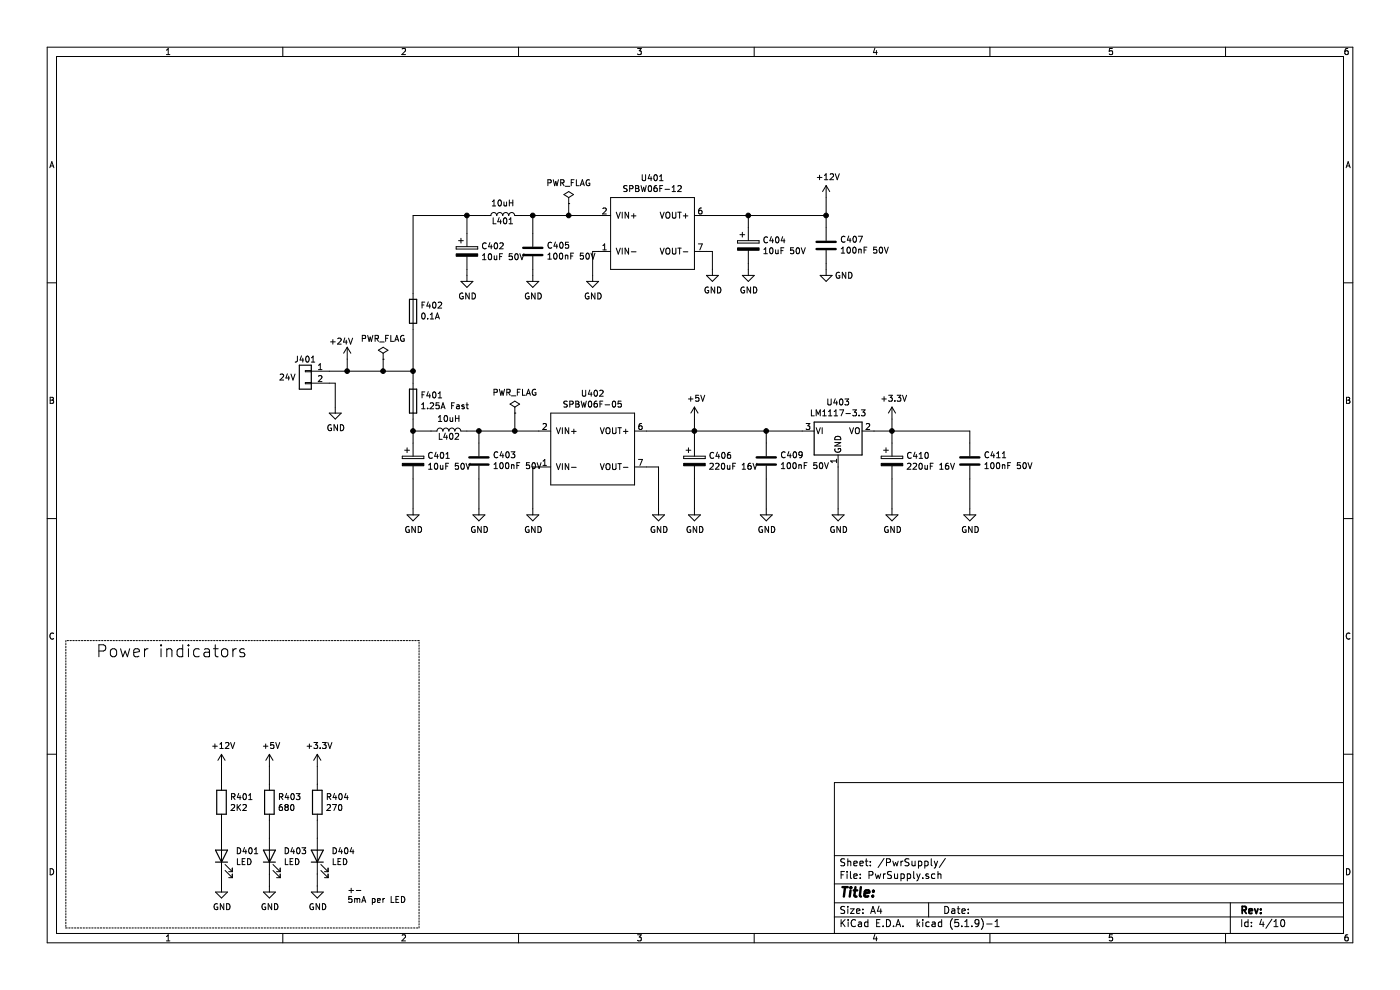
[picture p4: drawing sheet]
EESchema Schematic File Version 4
EELAYER 30 0
EELAYER END
$Descr A4 11693 8268
encoding utf-8
Sheet 4 10
Title ""
Date ""
Rev ""
Comp ""
Comment1 ""
Comment2 ""
Comment3 ""
Comment4 ""
$EndDescr
$Comp
L SIOMv01-rescue:Conn_01x02-Connector_Generic J401
U 1 1
P 2550 3100
F 0 "J401" H 2550 3200 50  0000 C CNN
F 1 "24V" H 2700 3050 50  0000 C CNN
F 2 "Connector_Phoenix_MC:PhoenixContact_MCV_1,5_2-G-3.81_1x02_P3.81mm_Vertical" H 2550 3100 50  0001 C CNN
F 3 "~" H 2550 3100 50  0001 C CNN
	1    2550 3100
	-1   0    0    -1  
$EndComp
Wire Wire Line
	2750 3200 2800 3200
Wire Wire Line
	2800 3200 2800 3400
$Comp
L SIOMv01-rescue:GND-power #PWR0409
U 1 1
P 2800 3400
F 0 "#PWR0409" H 2800 3150 50  0001 C CNN
F 1 "GND" H 2805 3227 50  0000 C CNN
F 2 "" H 2800 3400 50  0001 C CNN
F 3 "" H 2800 3400 50  0001 C CNN
	1    2800 3400
	1    0    0    -1  
$EndComp
$Comp
L SIOMv01-rescue:+24V-power #PWR0410
U 1 1
P 2900 3000
F 0 "#PWR0410" H 2900 2850 50  0001 C CNN
F 1 "+24V" H 2850 3150 50  0000 C CNN
F 2 "" H 2900 3000 50  0001 C CNN
F 3 "" H 2900 3000 50  0001 C CNN
	1    2900 3000
	1    0    0    -1  
$EndComp
Wire Wire Line
	2900 3000 2900 3100
Connection ~ 2900 3100
$Comp
L SPBW06:SPBW06F-05 U402
U 1 1
P 4950 3750
F 0 "U402" H 4950 4215 50  0000 C CNN
F 1 "SPBW06F-05" H 4950 4124 50  0000 C CNN
F 2 "FTSH:SPAN02" H 5000 3750 50  0001 C CNN
F 3 "" H 5000 3750 50  0001 C CNN
	1    4950 3750
	1    0    0    -1  
$EndComp
$Comp
L SIOMv01-rescue:GND-power #PWR0414
U 1 1
P 4450 4250
F 0 "#PWR0414" H 4450 4000 50  0001 C CNN
F 1 "GND" H 4455 4077 50  0000 C CNN
F 2 "" H 4450 4250 50  0001 C CNN
F 3 "" H 4450 4250 50  0001 C CNN
	1    4450 4250
	1    0    0    -1  
$EndComp
$Comp
L Device:L L402
U 1 1
P 3750 3600
F 0 "L402" V 3700 3600 50  0000 C CNN
F 1 "10uH" V 3849 3600 50  0000 C CNN
F 2 "Inductor_SMD:L_Coilcraft_LPS5030" H 3750 3600 50  0001 C CNN
F 3 "~" H 3750 3600 50  0001 C CNN
F 4 "LPS5030-103MRC" V 3750 3600 50  0001 C CNN "PartNr"
	1    3750 3600
	0    -1   -1   0   
$EndComp
$Comp
L Device:CP C401
U 1 1
P 3450 3850
F 0 "C401" H 3568 3896 50  0000 L CNN
F 1 "10uF 50V" H 3568 3805 50  0000 L CNN
F 2 "Capacitor_SMD:CP_Elec_5x5.3" H 3488 3700 50  0001 C CNN
F 3 "~" H 3450 3850 50  0001 C CNN
	1    3450 3850
	1    0    0    -1  
$EndComp
Wire Wire Line
	3450 3700 3450 3600
$Comp
L SIOMv01-rescue:GND-power #PWR0411
U 1 1
P 3450 4250
F 0 "#PWR0411" H 3450 4000 50  0001 C CNN
F 1 "GND" H 3455 4077 50  0000 C CNN
F 2 "" H 3450 4250 50  0001 C CNN
F 3 "" H 3450 4250 50  0001 C CNN
	1    3450 4250
	1    0    0    -1  
$EndComp
Wire Wire Line
	3450 4250 3450 4000
$Comp
L Device:Fuse F401
U 1 1
P 3450 3350
F 0 "F401" H 3390 3304 50  0000 R CNN
F 1 "1.25A Fast" H 3390 3395 50  0000 R CNN
F 2 "Fuse:Fuse_2920_7451Metric" V 3380 3350 50  0001 C CNN
F 3 "~" H 3450 3350 50  0001 C CNN
	1    3450 3350
	-1   0    0    1   
$EndComp
Connection ~ 3450 3600
$Comp
L SIOMv01-rescue:GND-power #PWR0416
U 1 1
P 5500 4250
F 0 "#PWR0416" H 5500 4000 50  0001 C CNN
F 1 "GND" H 5505 4077 50  0000 C CNN
F 2 "" H 5500 4250 50  0001 C CNN
F 3 "" H 5500 4250 50  0001 C CNN
	1    5500 4250
	1    0    0    -1  
$EndComp
Wire Wire Line
	5500 4250 5500 3900
Wire Wire Line
	5500 3900 5400 3900
$Comp
L Device:CP C406
U 1 1
P 5800 3850
F 0 "C406" H 5918 3896 50  0000 L CNN
F 1 "220uF 16V" H 5918 3805 50  0000 L CNN
F 2 "Capacitor_SMD:CP_Elec_6.3x5.8" H 5838 3700 50  0001 C CNN
F 3 "~" H 5800 3850 50  0001 C CNN
	1    5800 3850
	1    0    0    -1  
$EndComp
$Comp
L SIOMv01-rescue:GND-power #PWR0420
U 1 1
P 5800 4250
F 0 "#PWR0420" H 5800 4000 50  0001 C CNN
F 1 "GND" H 5805 4077 50  0000 C CNN
F 2 "" H 5800 4250 50  0001 C CNN
F 3 "" H 5800 4250 50  0001 C CNN
	1    5800 4250
	1    0    0    -1  
$EndComp
Wire Wire Line
	5800 3600 5800 3700
Wire Wire Line
	5800 4000 5800 4250
$Comp
L SIOMv01-rescue:+5V-power #PWR0419
U 1 1
P 5800 3500
F 0 "#PWR0419" H 5800 3350 50  0001 C CNN
F 1 "+5V" H 5815 3673 50  0000 C CNN
F 2 "" H 5800 3500 50  0001 C CNN
F 3 "" H 5800 3500 50  0001 C CNN
	1    5800 3500
	1    0    0    -1  
$EndComp
Wire Wire Line
	5800 3500 5800 3600
Connection ~ 5800 3600
$Comp
L Regulator_Linear:LM1117-3.3 U403
U 1 1
P 7000 3600
F 0 "U403" H 7000 3842 50  0000 C CNN
F 1 "LM1117-3.3" H 7000 3751 50  0000 C CNN
F 2 "Package_TO_SOT_SMD:SOT-223-3_TabPin2" H 7000 3600 50  0001 C CNN
F 3 "http://www.ti.com/lit/ds/symlink/lm1117.pdf" H 7000 3600 50  0001 C CNN
	1    7000 3600
	1    0    0    -1  
$EndComp
$Comp
L SIOMv01-rescue:GND-power #PWR0423
U 1 1
P 7000 4250
F 0 "#PWR0423" H 7000 4000 50  0001 C CNN
F 1 "GND" H 7005 4077 50  0000 C CNN
F 2 "" H 7000 4250 50  0001 C CNN
F 3 "" H 7000 4250 50  0001 C CNN
	1    7000 4250
	1    0    0    -1  
$EndComp
Wire Wire Line
	7000 4250 7000 3900
Wire Wire Line
	4450 4250 4450 3900
Wire Wire Line
	4450 3900 4500 3900
$Comp
L Device:C C403
U 1 1
P 4000 3850
F 0 "C403" H 3885 3804 50  0000 R CNN
F 1 "100nF 50V" H 3885 3895 50  0000 R CNN
F 2 "Capacitor_SMD:C_0603_1608Metric" H 4038 3700 50  0001 C CNN
F 3 "~" H 4000 3850 50  0001 C CNN
	1    4000 3850
	-1   0    0    1   
$EndComp
Wire Wire Line
	3450 3600 3600 3600
Wire Wire Line
	3900 3600 4000 3600
Wire Wire Line
	4000 3700 4000 3600
$Comp
L SIOMv01-rescue:GND-power #PWR0413
U 1 1
P 4000 4250
F 0 "#PWR0413" H 4000 4000 50  0001 C CNN
F 1 "GND" H 4005 4077 50  0000 C CNN
F 2 "" H 4000 4250 50  0001 C CNN
F 3 "" H 4000 4250 50  0001 C CNN
	1    4000 4250
	1    0    0    -1  
$EndComp
Wire Wire Line
	4000 4250 4000 4000
Wire Wire Line
	3450 3500 3450 3600
$Comp
L Device:C C409
U 1 1
P 6400 3850
F 0 "C409" H 6285 3804 50  0000 R CNN
F 1 "100nF 50V" H 6285 3895 50  0000 R CNN
F 2 "Capacitor_SMD:C_0603_1608Metric" H 6438 3700 50  0001 C CNN
F 3 "~" H 6400 3850 50  0001 C CNN
	1    6400 3850
	-1   0    0    1   
$EndComp
Wire Wire Line
	6400 3700 6400 3600
Wire Wire Line
	6400 3600 5800 3600
Wire Wire Line
	6400 3600 6700 3600
Connection ~ 6400 3600
$Comp
L SIOMv01-rescue:GND-power #PWR0421
U 1 1
P 6400 4250
F 0 "#PWR0421" H 6400 4000 50  0001 C CNN
F 1 "GND" H 6405 4077 50  0000 C CNN
F 2 "" H 6400 4250 50  0001 C CNN
F 3 "" H 6400 4250 50  0001 C CNN
	1    6400 4250
	1    0    0    -1  
$EndComp
Wire Wire Line
	6400 4250 6400 4000
$Comp
L Device:CP C410
U 1 1
P 7450 3850
F 0 "C410" H 7568 3896 50  0000 L CNN
F 1 "220uF 16V" H 7568 3805 50  0000 L CNN
F 2 "Capacitor_SMD:CP_Elec_6.3x5.8" H 7488 3700 50  0001 C CNN
F 3 "~" H 7450 3850 50  0001 C CNN
	1    7450 3850
	1    0    0    -1  
$EndComp
Wire Wire Line
	7450 3700 7450 3600
Wire Wire Line
	7450 3600 7300 3600
$Comp
L SIOMv01-rescue:GND-power #PWR0425
U 1 1
P 7450 4250
F 0 "#PWR0425" H 7450 4000 50  0001 C CNN
F 1 "GND" H 7455 4077 50  0000 C CNN
F 2 "" H 7450 4250 50  0001 C CNN
F 3 "" H 7450 4250 50  0001 C CNN
	1    7450 4250
	1    0    0    -1  
$EndComp
Wire Wire Line
	7450 4250 7450 4000
$Comp
L SIOMv01-rescue:+3.3V-power #PWR0424
U 1 1
P 7450 3500
F 0 "#PWR0424" H 7450 3350 50  0001 C CNN
F 1 "+3.3V" H 7465 3673 50  0000 C CNN
F 2 "" H 7450 3500 50  0001 C CNN
F 3 "" H 7450 3500 50  0001 C CNN
	1    7450 3500
	1    0    0    -1  
$EndComp
Wire Wire Line
	7450 3500 7450 3600
Connection ~ 7450 3600
$Comp
L Device:C C411
U 1 1
P 8100 3850
F 0 "C411" H 7985 3804 50  0000 R CNN
F 1 "100nF 50V" H 7985 3895 50  0000 R CNN
F 2 "Capacitor_SMD:C_0603_1608Metric" H 8138 3700 50  0001 C CNN
F 3 "~" H 8100 3850 50  0001 C CNN
	1    8100 3850
	-1   0    0    1   
$EndComp
Wire Wire Line
	8100 3700 8100 3600
Wire Wire Line
	8100 3600 7450 3600
$Comp
L SIOMv01-rescue:GND-power #PWR0426
U 1 1
P 8100 4250
F 0 "#PWR0426" H 8100 4000 50  0001 C CNN
F 1 "GND" H 8105 4077 50  0000 C CNN
F 2 "" H 8100 4250 50  0001 C CNN
F 3 "" H 8100 4250 50  0001 C CNN
	1    8100 4250
	1    0    0    -1  
$EndComp
Wire Wire Line
	8100 4250 8100 4000
Wire Wire Line
	2750 3100 2900 3100
$Comp
L SIOMv01-rescue:GND-power #PWR0415
U 1 1
P 4950 2300
F 0 "#PWR0415" H 4950 2050 50  0001 C CNN
F 1 "GND" H 4955 2127 50  0000 C CNN
F 2 "" H 4950 2300 50  0001 C CNN
F 3 "" H 4950 2300 50  0001 C CNN
	1    4950 2300
	1    0    0    -1  
$EndComp
Wire Wire Line
	5000 1800 4750 1800
Wire Wire Line
	2900 3100 3200 3100
Wire Wire Line
	3450 3100 3450 3200
$Comp
L Device:CP C402
U 1 1
P 3900 2100
F 0 "C402" H 4018 2146 50  0000 L CNN
F 1 "10uF 50V" H 4018 2055 50  0000 L CNN
F 2 "Capacitor_SMD:CP_Elec_5x5.3" H 3938 1950 50  0001 C CNN
F 3 "~" H 3900 2100 50  0001 C CNN
	1    3900 2100
	1    0    0    -1  
$EndComp
$Comp
L SIOMv01-rescue:GND-power #PWR0412
U 1 1
P 3900 2300
F 0 "#PWR0412" H 3900 2050 50  0001 C CNN
F 1 "GND" H 3905 2127 50  0000 C CNN
F 2 "" H 3900 2300 50  0001 C CNN
F 3 "" H 3900 2300 50  0001 C CNN
	1    3900 2300
	1    0    0    -1  
$EndComp
Wire Wire Line
	3900 2250 3900 2300
$Comp
L SIOMv01-rescue:+12V-power #PWR0417
U 1 1
P 6900 1650
F 0 "#PWR0417" H 6900 1500 50  0001 C CNN
F 1 "+12V" H 6915 1823 50  0000 C CNN
F 2 "" H 6900 1650 50  0001 C CNN
F 3 "" H 6900 1650 50  0001 C CNN
	1    6900 1650
	1    0    0    -1  
$EndComp
$Comp
L Device:L L401
U 1 1
P 4200 1800
F 0 "L401" V 4150 1800 50  0000 C CNN
F 1 "10uH" V 4299 1800 50  0000 C CNN
F 2 "Inductor_SMD:L_Coilcraft_LPS5030" H 4200 1800 50  0001 C CNN
F 3 "~" H 4200 1800 50  0001 C CNN
F 4 "LPS5030-103MRC" V 4200 1800 50  0001 C CNN "PartNr"
	1    4200 1800
	0    -1   -1   0   
$EndComp
Wire Wire Line
	4050 1800 3900 1800
Wire Wire Line
	3450 1800 3450 2450
Connection ~ 3450 3100
$Comp
L Device:C C407
U 1 1
P 6900 2050
F 0 "C407" H 6785 2004 50  0000 R CNN
F 1 "100nF 50V" H 6785 2095 50  0000 R CNN
F 2 "Capacitor_SMD:C_0603_1608Metric" H 6938 1900 50  0001 C CNN
F 3 "~" H 6900 2050 50  0001 C CNN
	1    6900 2050
	-1   0    0    1   
$EndComp
$Comp
L SIOMv01-rescue:GND-power #PWR0422
U 1 1
P 6900 2250
F 0 "#PWR0422" H 6900 2000 50  0001 C CNN
F 1 "GND" H 7050 2200 50  0000 C CNN
F 2 "" H 6900 2250 50  0001 C CNN
F 3 "" H 6900 2250 50  0001 C CNN
	1    6900 2250
	1    0    0    -1  
$EndComp
Wire Wire Line
	5400 3600 5800 3600
Wire Notes Line
	550  5350 550  7750
Wire Notes Line
	550  7750 3500 7750
Wire Notes Line
	3500 7750 3500 5350
Wire Notes Line
	3500 5350 550  5350
$Comp
L SIOMv01-rescue:+12V-power #PWR0401
U 1 1
P 1850 6400
F 0 "#PWR0401" H 1850 6250 50  0001 C CNN
F 1 "+12V" H 1865 6573 50  0000 C CNN
F 2 "" H 1850 6400 50  0001 C CNN
F 3 "" H 1850 6400 50  0001 C CNN
	1    1850 6400
	1    0    0    -1  
$EndComp
$Comp
L SIOMv01-rescue:+5V-power #PWR0405
U 1 1
P 2250 6400
F 0 "#PWR0405" H 2250 6250 50  0001 C CNN
F 1 "+5V" H 2265 6573 50  0000 C CNN
F 2 "" H 2250 6400 50  0001 C CNN
F 3 "" H 2250 6400 50  0001 C CNN
	1    2250 6400
	1    0    0    -1  
$EndComp
$Comp
L SIOMv01-rescue:+3.3V-power #PWR0407
U 1 1
P 2650 6400
F 0 "#PWR0407" H 2650 6250 50  0001 C CNN
F 1 "+3.3V" H 2665 6573 50  0000 C CNN
F 2 "" H 2650 6400 50  0001 C CNN
F 3 "" H 2650 6400 50  0001 C CNN
	1    2650 6400
	1    0    0    -1  
$EndComp
$Comp
L Device:R R401
U 1 1
P 1850 6700
F 0 "R401" H 1920 6746 50  0000 L CNN
F 1 "2K2" H 1920 6655 50  0000 L CNN
F 2 "Resistor_SMD:R_0603_1608Metric" V 1780 6700 50  0001 C CNN
F 3 "~" H 1850 6700 50  0001 C CNN
	1    1850 6700
	1    0    0    -1  
$EndComp
$Comp
L Device:R R404
U 1 1
P 2650 6700
F 0 "R404" H 2720 6746 50  0000 L CNN
F 1 "270" H 2720 6655 50  0000 L CNN
F 2 "Resistor_SMD:R_0603_1608Metric" V 2580 6700 50  0001 C CNN
F 3 "~" H 2650 6700 50  0001 C CNN
	1    2650 6700
	1    0    0    -1  
$EndComp
Wire Wire Line
	1850 6550 1850 6400
Wire Wire Line
	2250 6550 2250 6400
Wire Wire Line
	2650 6550 2650 6400
$Comp
L SIOMv01-rescue:GND-power #PWR0402
U 1 1
P 1850 7400
F 0 "#PWR0402" H 1850 7150 50  0001 C CNN
F 1 "GND" H 1855 7227 50  0000 C CNN
F 2 "" H 1850 7400 50  0001 C CNN
F 3 "" H 1850 7400 50  0001 C CNN
	1    1850 7400
	1    0    0    -1  
$EndComp
$Comp
L SIOMv01-rescue:GND-power #PWR0406
U 1 1
P 2250 7400
F 0 "#PWR0406" H 2250 7150 50  0001 C CNN
F 1 "GND" H 2255 7227 50  0000 C CNN
F 2 "" H 2250 7400 50  0001 C CNN
F 3 "" H 2250 7400 50  0001 C CNN
	1    2250 7400
	1    0    0    -1  
$EndComp
$Comp
L SIOMv01-rescue:GND-power #PWR0408
U 1 1
P 2650 7400
F 0 "#PWR0408" H 2650 7150 50  0001 C CNN
F 1 "GND" H 2655 7227 50  0000 C CNN
F 2 "" H 2650 7400 50  0001 C CNN
F 3 "" H 2650 7400 50  0001 C CNN
	1    2650 7400
	1    0    0    -1  
$EndComp
$Comp
L Device:LED D401
U 1 1
P 1850 7150
F 0 "D401" V 1889 7032 50  0000 R CNN
F 1 "LED" V 1798 7032 50  0000 R CNN
F 2 "LED_SMD:LED_0805_2012Metric" H 1850 7150 50  0001 C CNN
F 3 "~" H 1850 7150 50  0001 C CNN
	1    1850 7150
	0    -1   -1   0   
$EndComp
$Comp
L Device:LED D403
U 1 1
P 2250 7150
F 0 "D403" V 2289 7032 50  0000 R CNN
F 1 "LED" V 2198 7032 50  0000 R CNN
F 2 "LED_SMD:LED_0805_2012Metric" H 2250 7150 50  0001 C CNN
F 3 "~" H 2250 7150 50  0001 C CNN
	1    2250 7150
	0    -1   -1   0   
$EndComp
$Comp
L Device:LED D404
U 1 1
P 2650 7150
F 0 "D404" V 2689 7032 50  0000 R CNN
F 1 "LED" V 2598 7032 50  0000 R CNN
F 2 "LED_SMD:LED_0805_2012Metric" H 2650 7150 50  0001 C CNN
F 3 "~" H 2650 7150 50  0001 C CNN
	1    2650 7150
	0    -1   -1   0   
$EndComp
Wire Wire Line
	1850 6850 1850 7000
Wire Wire Line
	1850 7300 1850 7400
Wire Wire Line
	2250 6850 2250 7000
Wire Wire Line
	2250 7300 2250 7400
Wire Wire Line
	2650 7400 2650 7300
Wire Wire Line
	2650 7000 2650 6850
Text Notes 2900 7550 0    50   ~ 0
+-\n5mA per LED
$Comp
L Device:R R403
U 1 1
P 2250 6700
F 0 "R403" H 2320 6746 50  0000 L CNN
F 1 "680" H 2320 6655 50  0000 L CNN
F 2 "Resistor_SMD:R_0603_1608Metric" V 2180 6700 50  0001 C CNN
F 3 "~" H 2250 6700 50  0001 C CNN
	1    2250 6700
	1    0    0    -1  
$EndComp
Text Notes 800  5500 0    100  ~ 0
Power indicators
Wire Wire Line
	4000 3600 4300 3600
Connection ~ 4000 3600
$Comp
L SIOMv01-rescue:PWR_FLAG-power #FLG0401
U 1 1
P 3200 3000
F 0 "#FLG0401" H 3200 3075 50  0001 C CNN
F 1 "PWR_FLAG" H 3200 3173 50  0000 C CNN
F 2 "" H 3200 3000 50  0001 C CNN
F 3 "~" H 3200 3000 50  0001 C CNN
	1    3200 3000
	1    0    0    -1  
$EndComp
Wire Wire Line
	3200 3000 3200 3100
Connection ~ 3200 3100
Wire Wire Line
	3200 3100 3450 3100
$Comp
L SIOMv01-rescue:PWR_FLAG-power #FLG0403
U 1 1
P 4300 3450
F 0 "#FLG0403" H 4300 3525 50  0001 C CNN
F 1 "PWR_FLAG" H 4300 3623 50  0000 C CNN
F 2 "" H 4300 3450 50  0001 C CNN
F 3 "~" H 4300 3450 50  0001 C CNN
	1    4300 3450
	1    0    0    -1  
$EndComp
Wire Wire Line
	4300 3450 4300 3600
Connection ~ 4300 3600
Wire Wire Line
	4300 3600 4500 3600
$Comp
L SIOMv01-rescue:PWR_FLAG-power #FLG0402
U 1 1
P 4750 1700
F 0 "#FLG0402" H 4750 1775 50  0001 C CNN
F 1 "PWR_FLAG" H 4750 1873 50  0000 C CNN
F 2 "" H 4750 1700 50  0001 C CNN
F 3 "~" H 4750 1700 50  0001 C CNN
	1    4750 1700
	1    0    0    -1  
$EndComp
Wire Wire Line
	4750 1700 4750 1800
Connection ~ 4750 1800
$Comp
L Device:Fuse F402
U 1 1
P 3450 2600
F 0 "F402" H 3390 2554 50  0000 R CNN
F 1 "0.1A" H 3390 2645 50  0000 R CNN
F 2 "Fuse:Fuse_1206_3216Metric_Pad1.42x1.75mm_HandSolder" V 3380 2600 50  0001 C CNN
F 3 "~" H 3450 2600 50  0001 C CNN
	1    3450 2600
	-1   0    0    1   
$EndComp
Wire Wire Line
	3450 2750 3450 3100
$Comp
L SPBW06:SPBW06F-05 U401
U 1 1
P 5450 1950
F 0 "U401" H 5450 2415 50  0000 C CNN
F 1 "SPBW06F-12" H 5450 2324 50  0000 C CNN
F 2 "FTSH:SPAN02" H 5500 1950 50  0001 C CNN
F 3 "" H 5500 1950 50  0001 C CNN
	1    5450 1950
	1    0    0    -1  
$EndComp
$Comp
L Device:CP C404
U 1 1
P 6250 2050
F 0 "C404" H 6368 2096 50  0000 L CNN
F 1 "10uF 50V" H 6368 2005 50  0000 L CNN
F 2 "Capacitor_SMD:CP_Elec_5x5.3" H 6288 1900 50  0001 C CNN
F 3 "~" H 6250 2050 50  0001 C CNN
	1    6250 2050
	1    0    0    -1  
$EndComp
Wire Wire Line
	6900 1800 6900 1650
Wire Wire Line
	5000 2100 4950 2100
Wire Wire Line
	4950 2100 4950 2300
$Comp
L SIOMv01-rescue:GND-power #PWR0403
U 1 1
P 5950 2250
F 0 "#PWR0403" H 5950 2000 50  0001 C CNN
F 1 "GND" H 5955 2077 50  0000 C CNN
F 2 "" H 5950 2250 50  0001 C CNN
F 3 "" H 5950 2250 50  0001 C CNN
	1    5950 2250
	1    0    0    -1  
$EndComp
Wire Wire Line
	5950 2250 5950 2100
Wire Wire Line
	5950 2100 5900 2100
Wire Wire Line
	6250 1900 6250 1800
Wire Wire Line
	5900 1800 6250 1800
Connection ~ 6250 1800
Wire Wire Line
	6250 1800 6900 1800
$Comp
L SIOMv01-rescue:GND-power #PWR0404
U 1 1
P 6250 2250
F 0 "#PWR0404" H 6250 2000 50  0001 C CNN
F 1 "GND" H 6255 2077 50  0000 C CNN
F 2 "" H 6250 2250 50  0001 C CNN
F 3 "" H 6250 2250 50  0001 C CNN
	1    6250 2250
	1    0    0    -1  
$EndComp
Wire Wire Line
	6250 2250 6250 2200
Wire Wire Line
	6900 1900 6900 1800
Connection ~ 6900 1800
Wire Wire Line
	6900 2250 6900 2200
Wire Wire Line
	4350 1800 4450 1800
Wire Wire Line
	3900 1950 3900 1800
Connection ~ 3900 1800
Wire Wire Line
	3900 1800 3450 1800
$Comp
L Device:C C405
U 1 1
P 4450 2100
F 0 "C405" H 4335 2054 50  0000 R CNN
F 1 "100nF 50V" H 4335 2145 50  0000 R CNN
F 2 "Capacitor_SMD:C_0603_1608Metric" H 4488 1950 50  0001 C CNN
F 3 "~" H 4450 2100 50  0001 C CNN
	1    4450 2100
	-1   0    0    1   
$EndComp
$Comp
L SIOMv01-rescue:GND-power #PWR0418
U 1 1
P 4450 2300
F 0 "#PWR0418" H 4450 2050 50  0001 C CNN
F 1 "GND" H 4455 2127 50  0000 C CNN
F 2 "" H 4450 2300 50  0001 C CNN
F 3 "" H 4450 2300 50  0001 C CNN
	1    4450 2300
	1    0    0    -1  
$EndComp
Wire Wire Line
	4450 2300 4450 2250
Wire Wire Line
	4450 1950 4450 1800
Connection ~ 4450 1800
Wire Wire Line
	4450 1800 4750 1800
$EndSCHEMATC
